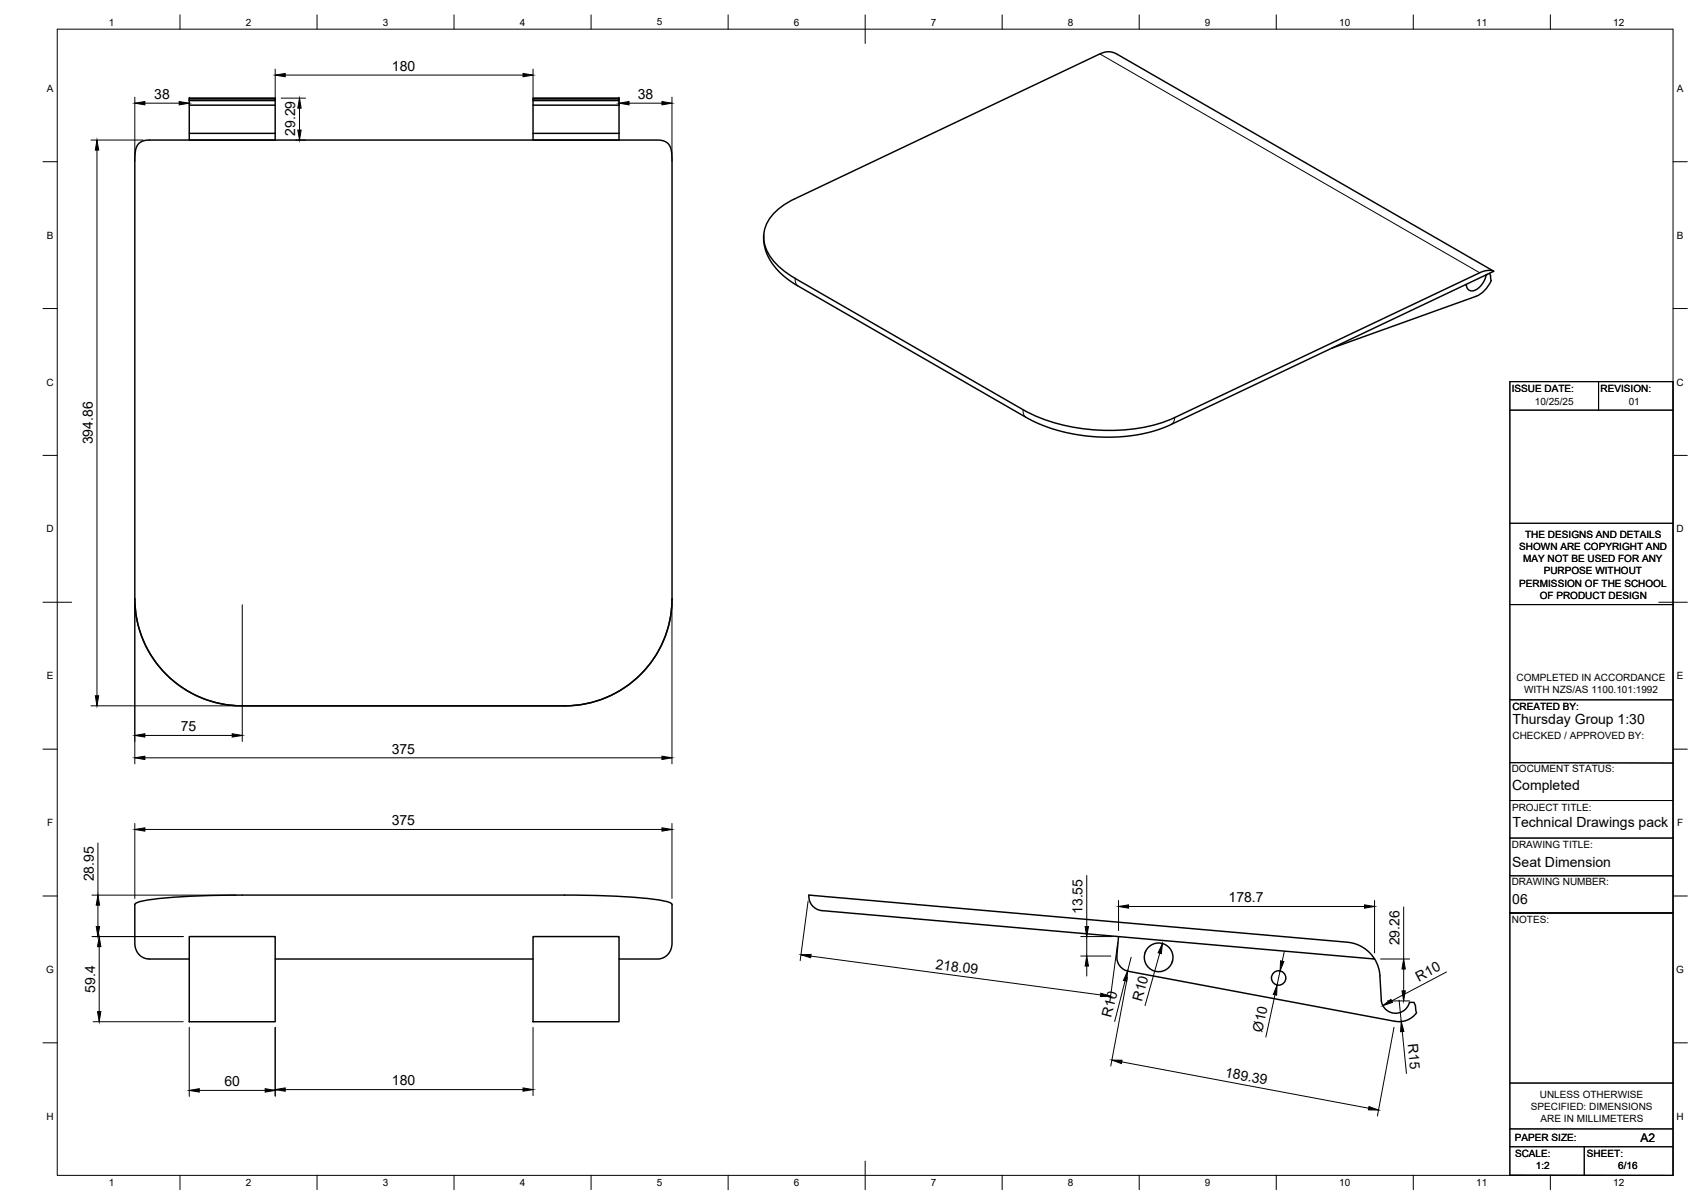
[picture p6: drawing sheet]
<svg xmlns="http://www.w3.org/2000/svg" width="594mm" height="420mm" viewBox="0 0 594 420" stroke-linecap="round" stroke-linejoin="round" font-family="sans-serif">
<!-- layer: Visible -->
<g fill="none" stroke="#000" stroke-width=".51">
<path d="M66.1 34.5v.6h30M66.1 35.1v1.6h30M66.1 36.7v9.8M96.1 34.5h-30v-.3h30v12.3M186.1 34.5v.6h30M186.1 35.1v1.6h30M186.1 36.7v9.8M216.1 34.5h-30v-.3h30v12.3M48.6 49.9a5 5 0 0 1 3.4-1h177.6a4.5 4.5 0 0 1 4.9 5.2l.1 154.9a37.4 37.4 0 0 1-37.5 37.3h-112.5a37.4 37.4 0 0 1-37.5-37.3v-153.2l.2-3.6 .7-1.5zM66.1 46.5h30v2.4h-30zM186.1 46.5h30v2.4h-30zM266.6 81.9v2.4l.6 2.9 1.1 2.7 1.2 2 3.5 4 4.9 3.5 82.2 47.3 5.4 2.3 5.6 1.7 4.5 .9 7.3 .9h6.4l6.3-.5 6.3-1.3 5.1-1.8 114.4-54.2-2-.3-2.8 .7-106.6 50.6a62.7 62.7 0 0 1-39.9 2.4l-6.8-2.2-6.2-2.9-79.5-45.8"/>
<path d="M518.7 95.9l.1 .1M519.2 95.7l-.4 .3-.5 1.5-1.2 2-2.1 1.7-1 .3-1.2-.2-.6-.6-.4-1.5M519.9 95.4l.4 .8 .1 1.5a9.5 9.5 0 0 1-5.2 5.7l-50.3 18.1M521.3 94.6l-131.3-75.6-2.5-.9h-1.6l-2 .7-106.4 50.6a17.7 17.7 0 0 0-10.7 11.1 12.8 12.8 0 0 0 4 11.5 29.6 29.6 0 0 0 6.8 5.2M47.1 208.9a37.4 37.4 0 0 0 37.5 37.4h112.5a37.4 37.4 0 0 0 37.5-37.4M282.3 312.4l188.4 16.4 2.4 .6 2.4 1.1 2.5 1.9 1.8 2.3-192.3-16.9a5.1 5.1 0 0 1-5.2-5.4zM66.1 334.7h-14.1a5.3 5.3 0 0 1-4.9-5.9v-13.2a6.6 6.6 0 0 1 4.6-1.5l12.2-1.2 17.4-.5h119l17.4 .5a63.6 63.6 0 0 1 16.3 2.2l.6 .5v13.2a5.4 5.4 0 0 1-5 5.9h-13.5M66.1 326.8h30v29.8h-30zM96.1 334.7h90M186.1 326.8h30v29.8h-30zM389.8 333.6a5 5 0 0 0 4.1 5.4l93.1 17.4M390.4 326.8l-.6 6.8"/>
<path d="M479.8 334.7a12.2 12.2 0 0 1 1.8 5.8l.6 8.8 .5 1.6 1 1.3 2.2 1.2h2.4l1.5-.6 .9-.7 .8-1.1 .5-1.2h1.6l.5 1.3 .3 2.1a6.8 6.8 0 0 1-7.4 3.2"/>
<circle cx="404.4" cy="334.1" r="5"/>
<circle cx="446.3" cy="341.3" r="2.51"/>
</g>
<!-- layer: Visible Narrow -->
<path d="M383.9 18.8l132.6 76.4M277.6 97.2l.2 1.6 .8 1M357.1 143l.2 1.6 .8 1M410 145.7l-.4 1.6-.9 .9" fill="none" stroke="#000" stroke-width=".35"/>
<!-- layer: TITLEBLOCK -->
<g fill="none" stroke="#000" stroke-width=".36">
<path d="M527 133.2h57v277l-57-.1zM558 133.2v9.9M527 143.1h57M527 182.6h57M527 211h57M527 244.2h56.9M527 279.4h57M527 266.1l57 .2M527 292.5h57M527 318.6h57M527 305.6h57M527.1 378h57"/>
<path d="M527 394h56.9M527 400.2h57M553 400.2v10"/>
</g>
<!-- layer: BORDER -->
<g fill="none" stroke="#000" stroke-width=".35">
<path d="M20 10.2h564v400h-564zM62.8 5.2v5M110.7 5.2v5M158.5 5.2v5M206.3 5.2v5M254.1 5.2v5M302 5.2v10M349.8 5.2v5M397.6 5.2v5M445.5 5.2v5M493.3 5.2v5M541.1 5.2v5"/>
<path d="M15 56.4h5M584 56.4h5M15 107.7h5M584 107.7h5M15 158.9h5M584 158.9h5M15 210.2h10M579 210.2h10M15 261.4h5M584 261.4h5M15 312.7h5M584 312.7h5"/>
<path d="M15 363.9h5M584 363.9h5M62.8 410.2v5M110.7 410.2v5M158.5 410.2v5M206.3 410.2v5M254.1 410.2v5M302 405.2v10M349.8 410.2v5M397.6 410.2v5M445.5 410.2v5M493.3 410.2v5"/>
<path d="M541.1 410.2v5"/>
</g>
<!-- layer: FD_Dimensions -->
<g fill="none" stroke="#000" stroke-width=".35">
<path d="M47.1 33.9v22.4M50.6 36h11.9M66.1 33.9v1.5M96.1 24.1v10.5M98.1 34.2h8.5M99.5 26.2h83.1M104.5 37.7v7.7M186.1 24.1v10.5M216 33.9v3.1M219.6 36h11.5M234.5 33.9v22.4M31.7 48.9h18.3"/>
<path d="M33.8 52.4v190.4M103.2 48.9h3.4M47.1 211.1v55.5M84.6 211.1v47.6M234.5 211.1v55.5M31.7 246.3h50.8M50.6 256.6h30.4M50.6 264.5h180.5M34.2 294.2v18.2M47.1 287.4v26.1M50.6 289.5h180.5M234.5 287.4v26.1"/>
<path d="M32.1 312.4h50.4M34.2 315.9v7.4M282.1 314.5l-2.8 20.8M379.3 305.5v17.8M390.4 314.2v10.5M393.9 316.3h82.4M479.8 314.2v18.4M489.9 316.5v18.2M32.1 326.8h31.9M34.6 330.3v22.7M283 333.7l101.2 13.5M377.2 326.8h11.1"/>
<path d="M377.2 333.6h10.5M379.3 326.8v6.8M379.3 337.1v3.5M390.1 328.9l-2.7 20.8M394.8 334.1l-1.2 4.8M404.8 332.6l-5.1 18.3M446.8 338.8l-1 4.9M448.3 332l-.8 3.4M481.9 334.7h10.1M489.9 338.2v7.6M504.9 339.2l-19.1 10.1M32.5 356.6h31.5"/>
<path d="M66.1 358.5v24.1M96.1 358.5v24.1M186.1 358.5v23.8M392.7 342.3l-3.6 14.2M393.5 341l-5.8 31M445 347.2l-3.2 14.7M484.3 349.3h7.7M486.6 358.5l-5.8 30.9M488.4 349l.7 7.5M489.5 360l1.4 14.6M391.5 370.6l86.2 16.1M69.6 380.5h23"/>
<path d="M99.5 380.2h83.1"/>
</g>
<g fill="#000" stroke="#000" stroke-width=".35">
<path d="M47.1 36l3.5-.6v1.2zM62.5 35.4l3.6 .6-3.6 .6zM96.1 26.2l3.4-.6v1.2zM104.5 34.2l.6 3.5h-1.2zM182.6 25.6l3.5 .6-3.5 .6zM216 36l3.6-.6v1.2zM231.1 35.4l3.4 .6-3.4 .6zM33.8 48.9l.6 3.5h-1.1zM103.9 45.4h1.2l-.6 3.5zM33.3 242.8h1.1l-.6 3.5zM47.1 256.6l3.5-.5v1.1zM81 256.1l3.6 .5-3.6 .6z"/>
<path d="M47.1 264.5l3.5-.6v1.1zM231.1 263.9l3.4 .6-3.4 .5zM47.1 289.5l3.5-.6v1.1zM231.1 288.9l3.4 .6-3.4 .5zM34.2 312.4l.6 3.5h-1.2zM390.4 316.3l3.5-.5v1.1zM476.3 315.8l3.5 .5-3.5 .6zM33.6 323.3h1.2l-.6 3.5zM34.6 326.8l.6 3.5h-1.2zM279.6 333.2l3.5-.1-.1 1.1zM379.3 333.6l.6 3.5h-1.1zM378.8 323.3h1.1l-.6 3.5z"/>
<path d="M405.7 329.3l-.3 3.5-1.2-.3zM447 335.3l1.1 .3-1.3 3.2zM489.9 334.7l.6 3.5h-1.1zM34 353h1.2l-.6 3.6zM384.3 346.6l3.3 1.1-3.5 .1zM393.6 338.9l-.3 3.5-1.2-.3zM445.8 343.7l-.2 3.6-1.1-.3zM482.7 350.9l2.8-2.1 .6 1zM489.4 345.8h1.1l-.6 3.5zM489.1 356.5l.9 3.4-1.1 .1zM66.1 380.5l3.5-.6v1.2zM92.6 379.9l3.5 .6-3.5 .6z"/>
<path d="M96.1 380.2l3.4-.6v1.2zM182.6 379.6l3.5 .6-3.5 .6zM388.1 369.9l3.5 .1-.2 1.2zM477.8 386.2l3.4 1.2-3.6-.1z"/>
</g>
<g font-size="4.9">
<text x="136.8" y="24.7">180</text>
<text x="53.8" y="34.5">38</text>
<text x="222.6" y="34.5">38</text>
<text x="103.1" y="47.4" transform="rotate(-90 103.1 47.4)">29.29</text>
<text x="32.4" y="155.1" transform="rotate(-90 32.4 155.1)">394.86</text>
<text x="63.1" y="255.2">75</text>
<text x="527.9" y="252.8">Thursday Group 1:30</text>
<text x="136.7" y="263">375</text>
<text x="527.8" y="275.8">Completed</text>
<text x="136.7" y="288">375</text>
<text x="527.9" y="288.7">Technical Drawings pack</text>
<text x="527.8" y="302.6">Seat Dimension</text>
<text x="32.7" y="307.6" transform="rotate(-90 32.7 307.6)">28.95</text>
<text x="428.8" y="314.9">178.7</text>
<text x="527.9" y="315.3">06</text>
<text x="377.9" y="319" transform="rotate(-90 377.9 319)">13.55</text>
<text x="488.5" y="329.9" transform="rotate(-90 488.5 329.9)">29.26</text>
<text x="326.4" y="338" transform="rotate(8 326.4 338)">218.09</text>
<text x="33.2" y="346.4" transform="rotate(-90 33.2 346.4)">59.4</text>
<text x="495.3" y="342.6" transform="rotate(-28 495.3 342.6)">R10</text>
<text x="398.5" y="349.6" transform="rotate(-74 398.5 349.6)">R10</text>
<text x="387.9" y="355.1" transform="rotate(-76 387.9 355.1)">R10</text>
<text x="440.6" y="360.4" transform="rotate(-78 440.6 360.4)">Ø10</text>
<text x="491.3" y="364.3" transform="rotate(84 491.3 364.3)">R15</text>
<text x="427.4" y="375.8" transform="rotate(11 427.4 375.8)">189.39</text>
<text x="78.4" y="379.1">60</text>
<text x="136.8" y="378.8">180</text>
</g>
<text font-size="4.2" x="572.6" y="398.6">A2</text>
<g font-size="3.5">
<text x="37.9" y="8.9">1</text>
<text x="85.8" y="8.9">2</text>
<text x="133.6" y="8.9">3</text>
<text x="181.4" y="8.9">4</text>
<text x="229.3" y="8.9">5</text>
<text x="277.1" y="8.9">6</text>
<text x="324.9" y="8.9">7</text>
<text x="372.7" y="8.9">8</text>
<text x="420.6" y="8.9">9</text>
<text x="467.4" y="8.9">10</text>
<text x="515.3" y="8.9">11</text>
<text x="563.1" y="8.9">12</text>
<text x="16.3" y="32">A</text>
<text x="585.3" y="32">A</text>
<text x="16.3" y="83.3">B</text>
<text x="585.3" y="83.3">B</text>
<text x="16.2" y="134.6">C</text>
<text x="527.6" y="136.7">ISSUE DATE:</text>
<text x="558.7" y="136.7">REVISION:</text>
<text x="585.2" y="134.6">C</text>
<text x="535.7" y="141.3">10/25/25</text>
<text x="568.5" y="141.3">01</text>
<text x="16.2" y="185.8">D</text>
<text x="585.2" y="185.8">D</text>
<text x="532.4" y="187.8">THE DESIGNS AND DETAILS</text>
<text x="530.3" y="192">SHOWN ARE COPYRIGHT AND</text>
<text x="531.6" y="196.3">MAY NOT BE USED FOR ANY</text>
<text x="538.8" y="200.5">PURPOSE WITHOUT</text>
<text x="530.3" y="204.7">PERMISSION OF THE SCHOOL</text>
<text x="537.4" y="208.9">OF PRODUCT DESIGN</text>
<text x="16.3" y="237">E</text>
<text x="529.3" y="237.7">COMPLETED IN ACCORDANCE</text>
<text x="585.3" y="237">E</text>
<text x="532" y="241.9">WITH NZS/AS 1100.101:1992</text>
<text x="527.9" y="247.8">CREATED BY:</text>
<text x="527.9" y="257.8">CHECKED / APPROVED BY:</text>
<text x="527.7" y="269.6">DOCUMENT STATUS:</text>
<text x="527.8" y="282.9">PROJECT TITLE:</text>
<text x="16.4" y="288.3">F</text>
<text x="585.4" y="288.3">F</text>
<text x="527.7" y="295.8">DRAWING TITLE:</text>
<text x="527.6" y="309">DRAWING NUMBER:</text>
<text x="527.7" y="322.1">NOTES:</text>
<text x="16.1" y="339.6">G</text>
<text x="585.1" y="339.6">G</text>
<text x="537.5" y="383.1">UNLESS OTHERWISE</text>
<text x="534.3" y="387.3">SPECIFIED: DIMENSIONS</text>
<text x="16.2" y="390.8">H</text>
<text x="537.7" y="391.5">ARE IN MILLIMETERS</text>
<text x="585.2" y="390.8">H</text>
<text x="528.8" y="398.3">PAPER SIZE:</text>
<text x="528.8" y="403.9">SCALE:</text>
<text x="553.9" y="403.7">SHEET:</text>
<text x="37.9" y="413.9">1</text>
<text x="85.8" y="413.9">2</text>
<text x="133.6" y="413.9">3</text>
<text x="181.4" y="413.9">4</text>
<text x="229.3" y="413.9">5</text>
<text x="277.1" y="413.9">6</text>
<text x="324.9" y="413.9">7</text>
<text x="372.7" y="413.9">8</text>
<text x="420.6" y="413.9">9</text>
<text x="467.4" y="413.9">10</text>
<text x="515.3" y="413.9">11</text>
<text x="536.1" y="408">1:2</text>
<text x="563.1" y="413.9">12</text>
<text x="564.8" y="408.1">6/16</text>
</g>
</svg>
